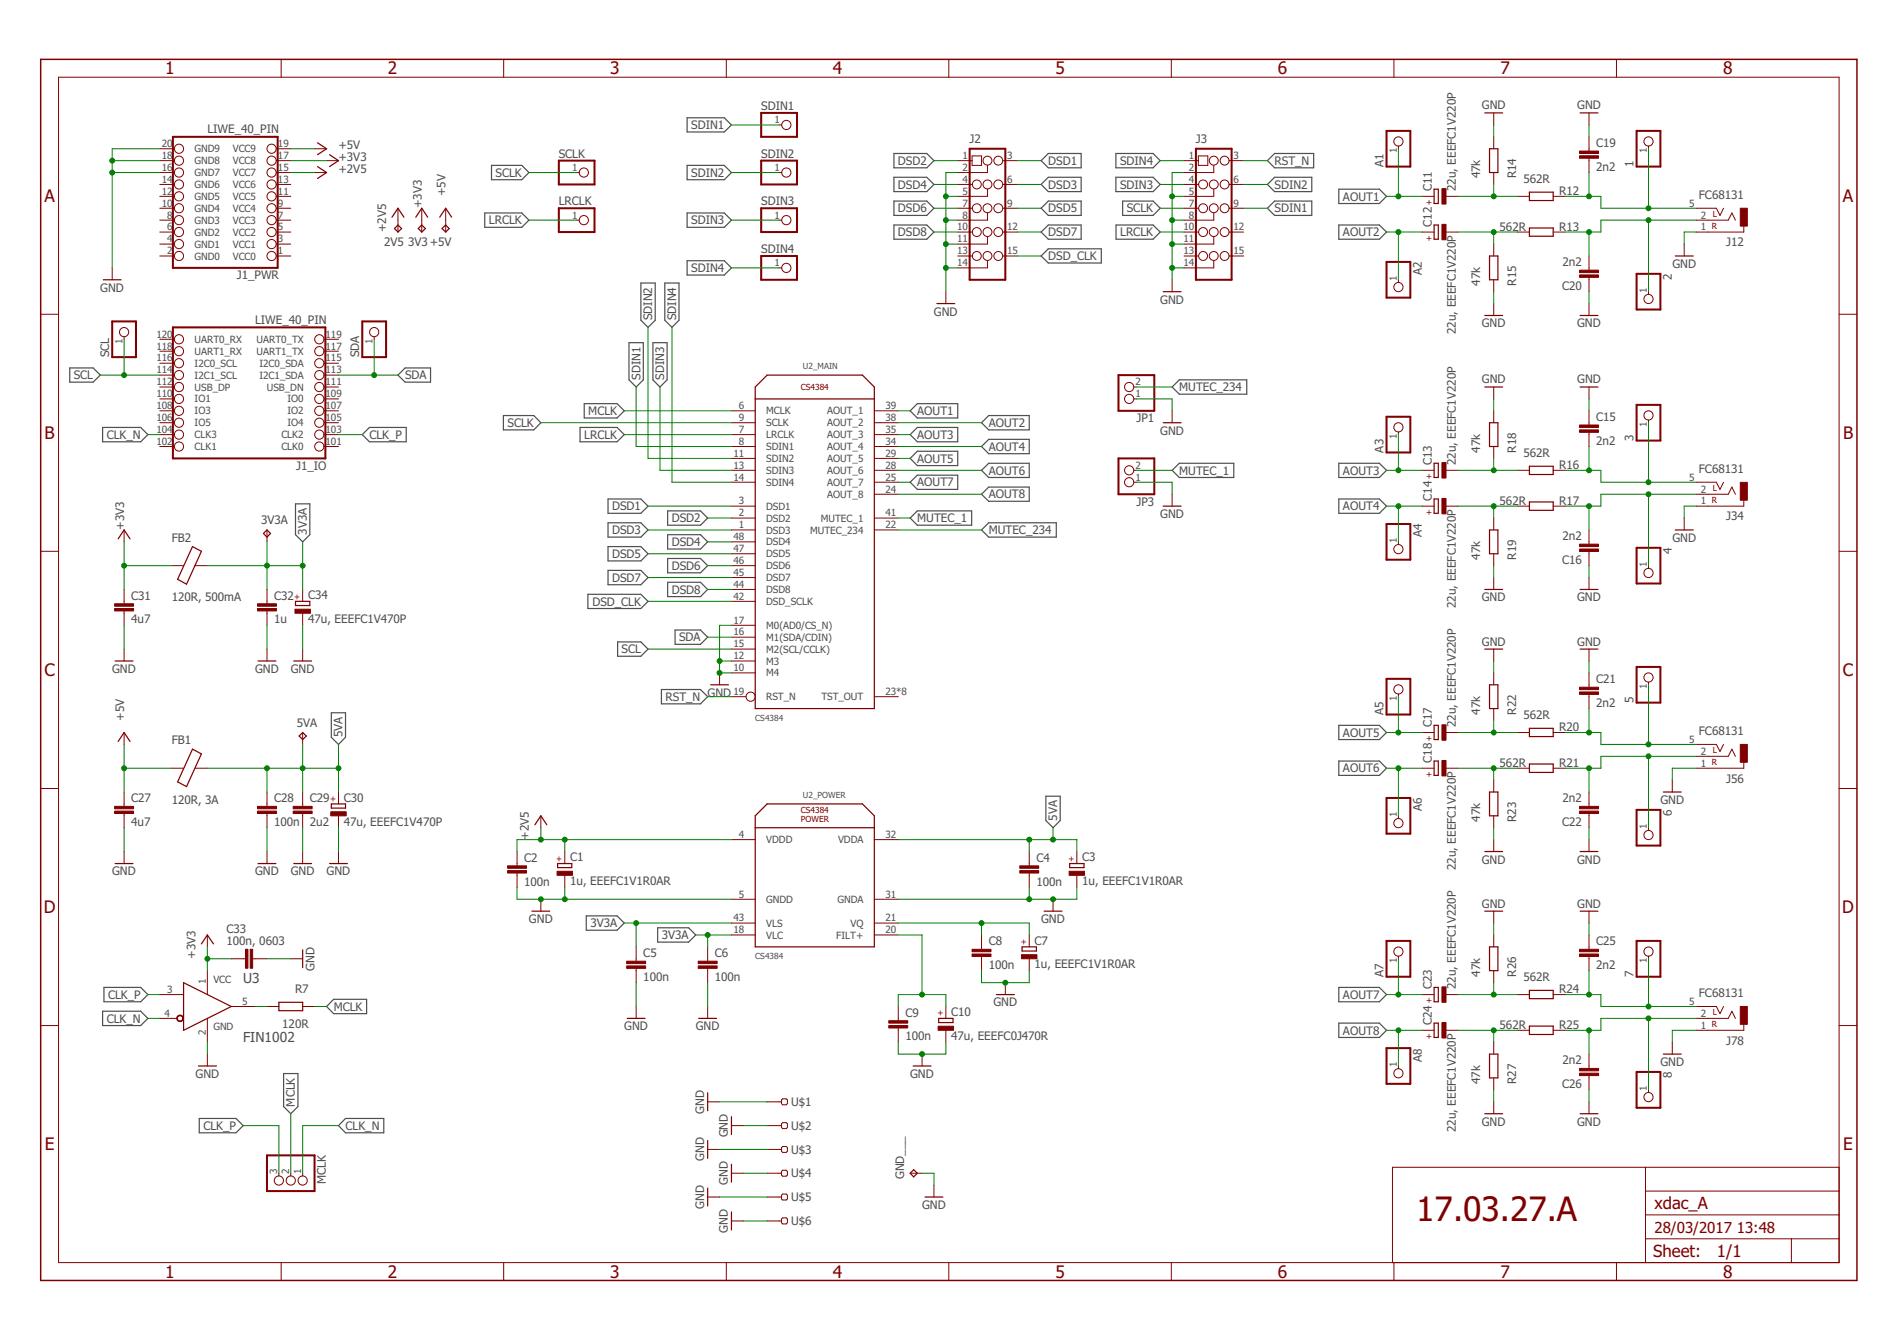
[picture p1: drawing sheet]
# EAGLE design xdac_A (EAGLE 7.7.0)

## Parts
1  PINHD-1X1  [1X01]
2  PINHD-1X1  [1X01]
2V5  TPTP14R  [TP14R]
3  PINHD-1X1  [1X01]
3V3  TPTP14R  [TP14R]
3V3A  TPTP14R  [TP14R]
4  PINHD-1X1  [1X01]
5  PINHD-1X1  [1X01]
5VA  TPTP14R  [TP14R]
6  PINHD-1X1  [1X01]
7  PINHD-1X1  [1X01]
8  PINHD-1X1  [1X01]
+5V  TPTP14R  [TP14R]
A1  PINHD-1X1  [1X01]
A2  PINHD-1X1  [1X01]
A3  PINHD-1X1  [1X01]
A4  PINHD-1X1  [1X01]
A5  PINHD-1X1  [1X01]
A6  PINHD-1X1  [1X01]
A7  PINHD-1X1  [1X01]
A8  PINHD-1X1  [1X01]
C1  1u, EEEFC1V1R0AR  C-POL_B  [EEE-FC1V1R0AR]
C2  100n  C-EUC0603  [C0603]
C3  1u, EEEFC1V1R0AR  C-POL_B  [EEE-FC1V1R0AR]
C4  100n  C-EUC0603  [C0603]
C5  100n  C-EUC0603  [C0603]
C6  100n  C-EUC0603K  [C0603K]
C7  1u, EEEFC1V1R0AR  C-POL_B  [EEE-FC1V1R0AR]
C8  100n  C-EUC0603  [C0603]
C9  100n  C-EUC0603  [C0603]
C10  47u, EEEFC0J470R  C-POL_C  [EEE-FC1C220R]
C11  22u, EEEFC1C220R  C-POL_C  [EEE-FC1C220R]
C12  22u, EEEFC1C220R  C-POL_C  [EEE-FC1C220R]
C13  22u,EEEFC1C220R  C-POL_C  [EEE-FC1C220R]
C14  22u, EEEFC1C220R  C-POL_C  [EEE-FC1C220R]
C15  2n2  C-EUC0603  [C0603]
C16  2n2  C-EUC0603  [C0603]
C17  22u, EEEFC1C220R  C-POL_C  [EEE-FC1C220R]
C18  22u, EEEFC1C220R  C-POL_C  [EEE-FC1C220R]
C19  2n2  C-EUC0603  [C0603]
C20  2n2  C-EUC0603  [C0603]
C21  2n2  C-EUC0603  [C0603]
C22  2n2  C-EUC0603  [C0603]
C23  22u, EEEFC1C220R  C-POL_C  [EEE-FC1C220R]
C24  22u, EEEFC1C220R  C-POL_C  [EEE-FC1C220R]
C25  2n2  C-EUC0603  [C0603]
C26  2n2  C-EUC0603  [C0603]
C27  4u7  C-EUC0603K  [C0603K]
C28  100n  C-EUC0603K  [C0603K]
C29  2u2  C-EUC0603K  [C0603K]
C30  47u, EEEFC1V470P  C-POL_E  [EEE-FC1V470P]
C31  4u7  C-EUC0603K  [C0603K]
C32  1u  C-EUC0603K  [C0603K]
C33  100n, 0603  C-EUC0603  [C0603]
C34  47u, EEEFC1V470P  C-POL_E  [EEE-FC1V470P]
FB1  120R, 3A  FB_0603  [L0603]
FB2  120R, 500mA  FB_0603  [L0603]
GND___  TPTP14R  [TP14R]
J1  LIWE_40_PIN  [LIWE_40_PIN_8X8]
J2  PINHD-3X5/90  [3X05/90]
J3  PINHD-3X5/90  [3X05/90]
J12  FC68131  JACK_3.5_3P  [FC68131]
J34  FC68131  JACK_3.5_3P  [FC68131]
J56  FC68131  JACK_3.5_3P  [FC68131]
J78  FC68131  JACK_3.5_3P  [FC68131]
JP1  PINHD-1X2/90  [1X02/90]
JP3  PINHD-1X2/90  [1X02/90]
LRCLK  PINHD-1X1  [1X01]
MCLK  PINHD-1X3  [1X03]
R7  120R  R-EU_R0603  [R0603]
R12  562R  R-EU_R0603  [R0603]
R13  562R  R-EU_R0603  [R0603]
R14  47k  R-EU_R0603  [R0603]
R15  47k  R-EU_R0603  [R0603]
R16  562R  R-EU_R0603  [R0603]
R17  562R  R-EU_R0603  [R0603]
R18  47k  R-EU_R0603  [R0603]
R19  47k  R-EU_R0603  [R0603]
R20  562R  R-EU_R0603  [R0603]
R21  562R  R-EU_R0603  [R0603]
R22  47k  R-EU_R0603  [R0603]
R23  47k  R-EU_R0603  [R0603]
R24  562R  R-EU_R0603  [R0603]
R25  562R  R-EU_R0603  [R0603]
R26  47k  R-EU_R0603  [R0603]
R27  47k  R-EU_R0603  [R0603]
SCL  PINHD-1X1  [1X01]
SCLK  PINHD-1X1  [1X01]
SDA  PINHD-1X1  [1X01]
SDIN1  PINHD-1X1  [1X01]
SDIN2  PINHD-1X1  [1X01]
SDIN3  PINHD-1X1  [1X01]
SDIN4  PINHD-1X1  [1X01]
U2  CS4384  [LQFP_48]
U3  FIN1002  [SOT95P280X140-5N]
U$1  TEST-22-MULTICOMP  [TEST_1MM]
U$2  TEST-22-MULTICOMP  [TEST_1MM]
U$3  TEST-22-MULTICOMP  [TEST_1MM]
U$4  TEST-22-MULTICOMP  [TEST_1MM]
U$5  TEST-22-MULTICOMP  [TEST_1MM]
U$6  TEST-22-MULTICOMP  [TEST_1MM]

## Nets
3V3A: 3V3A.TP C5.1 C6.1 C32.1 C34.1(+) FB2.1 U2.18(_POWER:VLC) U2.43(_POWER:VLS)
5VA: 5VA.TP C3.1(+) C4.1 C28.1 C29.1 C30.1(+) FB1.1 U2.32(_POWER:VDDA)
+2V5: 2V5.TP C1.1(+) C2.1 J1.15(_PWR:VCC7) U2.4(_POWER:VDDD)
+3V3: 3V3.TP C31.1 C33.2 FB2.2 J1.17(_PWR:VCC8) U3.1(VCC)
+5V: +5V.TP C27.1 FB1.2 J1.19(_PWR:VCC9)
AOUT1: A1.1 C11.1(+) U2.39(_MAIN:AOUT_1)
AOUT2: A2.1 C12.1(+) U2.38(_MAIN:AOUT_2)
AOUT2_: 2.1 C20.2 J12.2 R13.2
AOUT3: A3.1 C13.1(+) U2.35(_MAIN:AOUT_3)
AOUT3_: 3.1 C15.2 J34.5 R16.2
AOUT4: A4.1 C14.1(+) U2.34(_MAIN:AOUT_4)
AOUT4_: 4.1 C16.2 J34.2 R17.2
AOUT5: A5.1 C17.1(+) U2.29(_MAIN:AOUT_5)
AOUT5_: 5.1 C21.2 J56.5 R20.2
AOUT6: A6.1 C18.1(+) U2.28(_MAIN:AOUT_6)
AOUT6_: 6.1 C22.2 J56.2 R21.2
AOUT7: A7.1 C23.1(+) U2.25(_MAIN:AOUT_7)
AOUT7_: 7.1 C25.2 J78.5 R24.2
AOUT8: A8.1 C24.1(+) U2.24(_MAIN:AOUT_8)
AOUT8_: 8.1 C26.2 J78.2 R25.2
AUOT1_: 1.1 C19.2 J12.5 R12.2
CLK_N: J1.104(_IO:CLK3) MCLK.1 U3.4(RIN-)
CLK_P: J1.103(_IO:CLK2) MCLK.3 U3.3(RIN+)
DSD1: J2.3 U2.3(_MAIN:DSD1)
DSD2: J2.1 U2.2(_MAIN:DSD2)
DSD3: J2.6 U2.1(_MAIN:DSD3)
DSD4: J2.4 U2.48(_MAIN:DSD4)
DSD5: J2.9 U2.47(_MAIN:DSD5)
DSD6: J2.7 U2.46(_MAIN:DSD6)
DSD7: J2.12 U2.45(_MAIN:DSD7)
DSD8: J2.10 U2.44(_MAIN:DSD8)
DSD_CLK: J2.15 U2.42(_MAIN:DSD_SCLK)
FILT+: C9.1 C10.1(+) U2.20(_POWER:FILT+)
GND: C1.2(-) C2.2 C3.2(-) C4.2 C5.2 C6.2 C7.2(-) C8.2 C9.2 C10.2(-) C15.1 C16.1 C19.1 C20.1 C21.1 C22.1 C25.1 C26.1 C27.2 C28.2 C29.2 C30.2(-) C31.2 C32.2 C33.1 C34.2(-) GND___.TP J1.16(_PWR:GND7) J1.18(_PWR:GND8) J1.20(_PWR:GND9) J2.2 J2.5 J2.8 J2.11 J2.14 J3.2 J3.5 J3.8 J3.11 J3.14 J12.1 J34.1 J56.1 J78.1 JP1.1 JP3.1 R14.2 R15.1 R18.2 R19.1 R22.2 R23.1 R26.2 R27.1 U2.5(_POWER:GNDD) U2.10(_MAIN:M4) U2.12(_MAIN:M3) U2.17(_MAIN:M0(AD0/CS_N)) U2.31(_POWER:GNDA) U3.2(GND) U$1.1 U$2.1 U$3.1 U$4.1 U$5.1 U$6.1
LRCLK: J3.10 LRCLK.1 U2.7(_MAIN:LRCLK)
MCLK: MCLK.2 R7.1 U2.6(_MAIN:MCLK)
MUTEC_1: JP3.2 U2.41(_MAIN:MUTEC_1)
MUTEC_234: JP1.2 U2.22(_MAIN:MUTEC_234)
N$7: R7.2 U3.5(ROUT)
N$15: C11.2(-) R12.1 R14.1
N$16: C12.2(-) R13.1 R15.2
N$27: C13.2(-) R16.1 R18.1
N$28: C14.2(-) R17.1 R19.2
N$33: C17.2(-) R20.1 R22.1
N$34: C18.2(-) R21.1 R23.2
N$39: C23.2(-) R24.1 R26.1
N$40: C24.2(-) R25.1 R27.2
RST_N: J3.3 U2.19(_MAIN:RST_N)
SCL: J1.114(_IO:I2C1_SCL) SCL.1 U2.15(_MAIN:M2(SCL/CCLK))
SCLK: J3.7 SCLK.1 U2.9(_MAIN:SCLK)
SDA: J1.113(_IO:I2C1_SDA) SDA.1 U2.16(_MAIN:M1(SDA/CDIN))
SDIN1: J3.9 SDIN1.1 U2.8(_MAIN:SDIN1)
SDIN2: J3.6 SDIN2.1 U2.11(_MAIN:SDIN2)
SDIN3: J3.4 SDIN3.1 U2.13(_MAIN:SDIN3)
SDIN4: J3.1 SDIN4.1 U2.14(_MAIN:SDIN4)
VQ: C7.1(+) C8.1 U2.21(_POWER:VQ)
Unconnected: J1.1(_PWR:VCC0) J1.2(_PWR:GND0) J1.3(_PWR:VCC1) J1.4(_PWR:GND1) J1.5(_PWR:VCC2) J1.6(_PWR:GND2) J1.7(_PWR:VCC3) J1.8(_PWR:GND3) J1.9(_PWR:VCC4) J1.10(_PWR:GND4) J1.11(_PWR:VCC5) J1.12(_PWR:GND5) J1.13(_PWR:VCC6) J1.14(_PWR:GND6) J1.101(_IO:CLK0) J1.102(_IO:CLK1) J1.105(_IO:IO4) J1.106(_IO:IO5) J1.107(_IO:IO2) J1.108(_IO:IO3) J1.109(_IO:IO0) J1.110(_IO:IO1) J1.111(_IO:USB_DN) J1.112(_IO:USB_DP) J1.115(_IO:I2C0_SDA) J1.116(_IO:I2C0_SCL) J1.117(_IO:UART1_TX) J1.118(_IO:UART1_RX) J1.119(_IO:UART0_TX) J1.120(_IO:UART0_RX) J2.13 J3.12 J3.13 J3.15 U2.23(_MAIN:TST_OUT) U2.26(_MAIN:TST_OUT) U2.27(_MAIN:TST_OUT) U2.30(_MAIN:TST_OUT) U2.33(_MAIN:TST_OUT) U2.36(_MAIN:TST_OUT) U2.37(_MAIN:TST_OUT) U2.40(_MAIN:TST_OUT)

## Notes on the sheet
- 17.03.27.A
